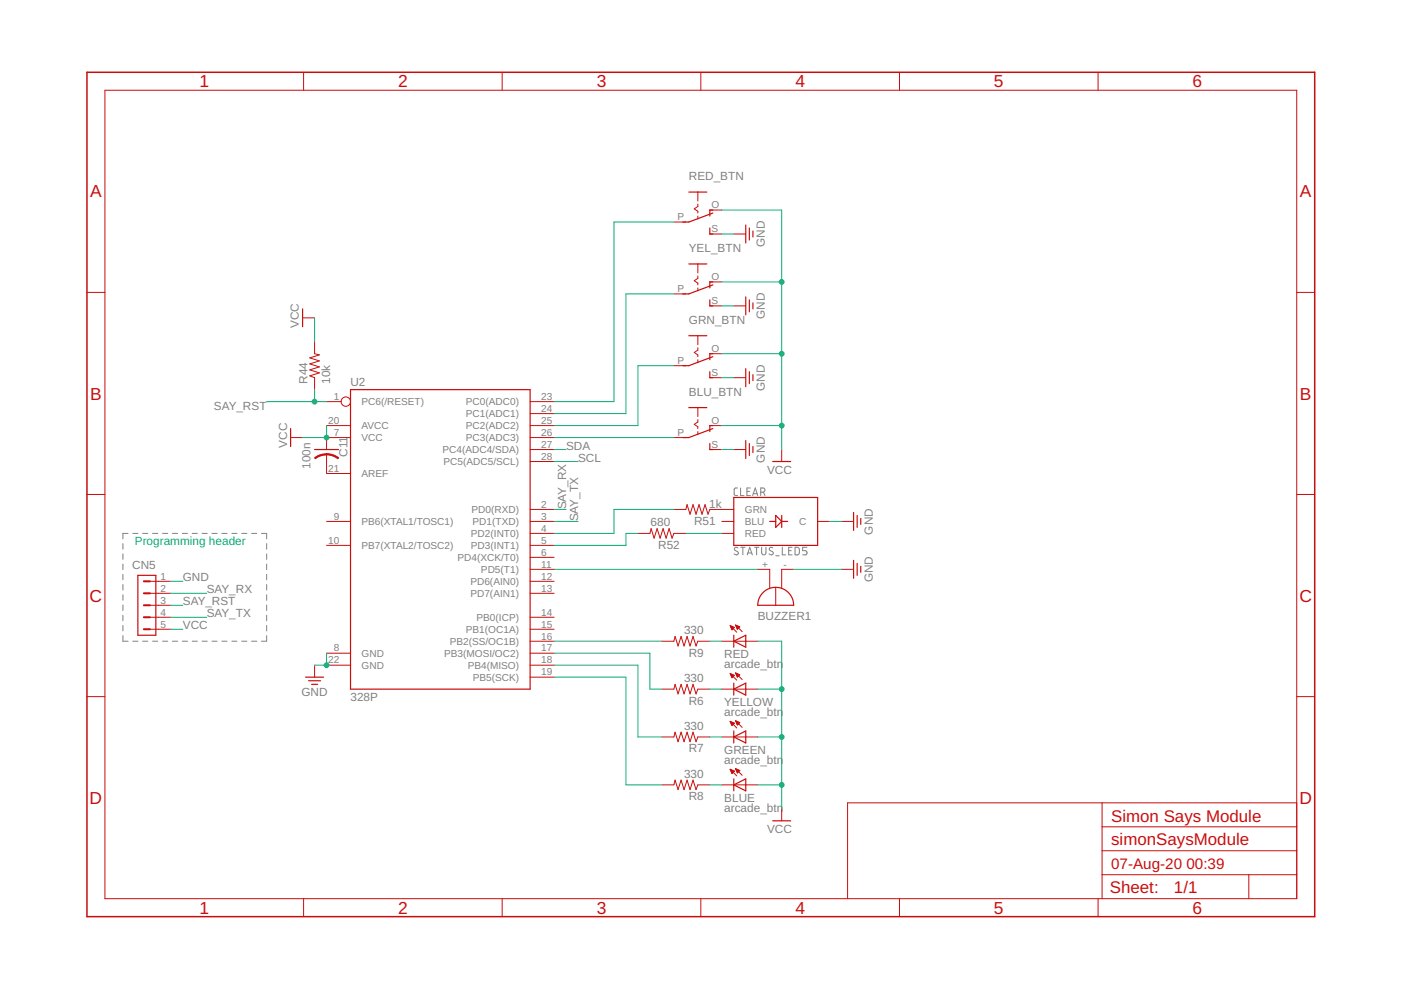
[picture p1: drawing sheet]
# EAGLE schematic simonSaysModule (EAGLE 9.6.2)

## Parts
BLU_BTN  EG1218S  [EG1218]
BLUE  arcade_btn  LED5MM  [LED5MM]
BUZZER1  EB2209A  [EB2209A]
C11  100n  C-US025-024X044  [C025-024X044]
CN5  HDR-1X5-SIP-100  [SIP-100-5V]
GREEN  arcade_btn  LED5MM  [LED5MM]
GRN_BTN  EG1218S  [EG1218]
R6  330  R-US_0309/12  [0309/12]
R7  330  R-US_0309/12  [0309/12]
R8  330  R-US_0309/12  [0309/12]
R9  330  R-US_0309/12  [0309/12]
R44  10k  R-US_0309/12  [0309/12]
R51  1k  FLIPFLOP-RES  [0805-THM]
R52  680  FLIPFLOP-RES  [0805-THM]
RED  arcade_btn  LED5MM  [LED5MM]
RED_BTN  EG1218S  [EG1218]
STATUS_LED5  CLEAR  LED-RGB-CCCLEAR  [LED-RGB-THRU]
U2  328P  ATMEGA328P_PDIP  [DIP28]
YEL_BTN  EG1218S  [EG1218]
YELLOW  arcade_btn  LED5MM  [LED5MM]

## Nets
GND: BLU_BTN.S BUZZER1.- CN5.1 GRN_BTN.S RED_BTN.S STATUS_LED5.2(C) U2.8(GND) U2.22(GND) YEL_BTN.S
N$33: BUZZER1.+ U2.11(PD5(T1))
N$34: BLU_BTN.P U2.26(PC3(ADC3))
N$35: GRN_BTN.P U2.25(PC2(ADC2))
N$38: U2.24(PC1(ADC1)) YEL_BTN.P
N$39: RED_BTN.P U2.23(PC0(ADC0))
N$43: R6.2 U2.17(PB3(MOSI/OC2))
N$44: BLUE.K(C) R8.1
N$45: GREEN.K(C) R7.1
N$46: R6.1 YELLOW.K(C)
N$47: R9.1 RED.K(C)
N$48: R7.2 R8.2 U2.18(PB4(MISO)) U2.19(PB5(SCK))
N$70: R52.2 U2.5(PD3(INT1))
N$71: R51.2 U2.4(PD2(INT0))
N$116: R9.2 U2.16(PB2(SS/OC1B))
N$139: C11.2 U2.21(AREF)
N$144: R51.1 STATUS_LED5.3(GRN)
N$145: R52.1 STATUS_LED5.1(RED)
SAY_RST: CN5.3 R44.1 U2.1(PC6(/RESET))
SAY_RX: CN5.2 U2.2(PD0(RXD))
SAY_TX: CN5.4 U2.3(PD1(TXD))
SCL: U2.28(PC5(ADC5/SCL))
SDA: U2.27(PC4(ADC4/SDA))
VCC: BLU_BTN.O BLUE.A C11.1 CN5.5 GREEN.A GRN_BTN.O R44.2 RED.A RED_BTN.O U2.7(VCC) U2.20(AVCC) YEL_BTN.O YELLOW.A
Unconnected: STATUS_LED5.4(BLU) U2.6(PD4(XCK/T0)) U2.9(PB6(XTAL1/TOSC1)) U2.10(PB7(XTAL2/TOSC2)) U2.12(PD6(AIN0)) U2.13(PD7(AIN1)) U2.14(PB0(ICP)) U2.15(PB1(OC1A))

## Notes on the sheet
- Programming header
- Simon Says Module

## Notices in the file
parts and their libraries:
SparkFun-IC-Microcontroller: Licensing: Creative Commons ShareAlike 4.0 International - https://creativecommons.org/licenses/by-sa/4.0
m-pad-2.1: License : GNU General Public License version 2 (see bottom)
con-hdrs40: Copyright (C) 2004, Bob Starr (bobstarr@mindspring.com)
